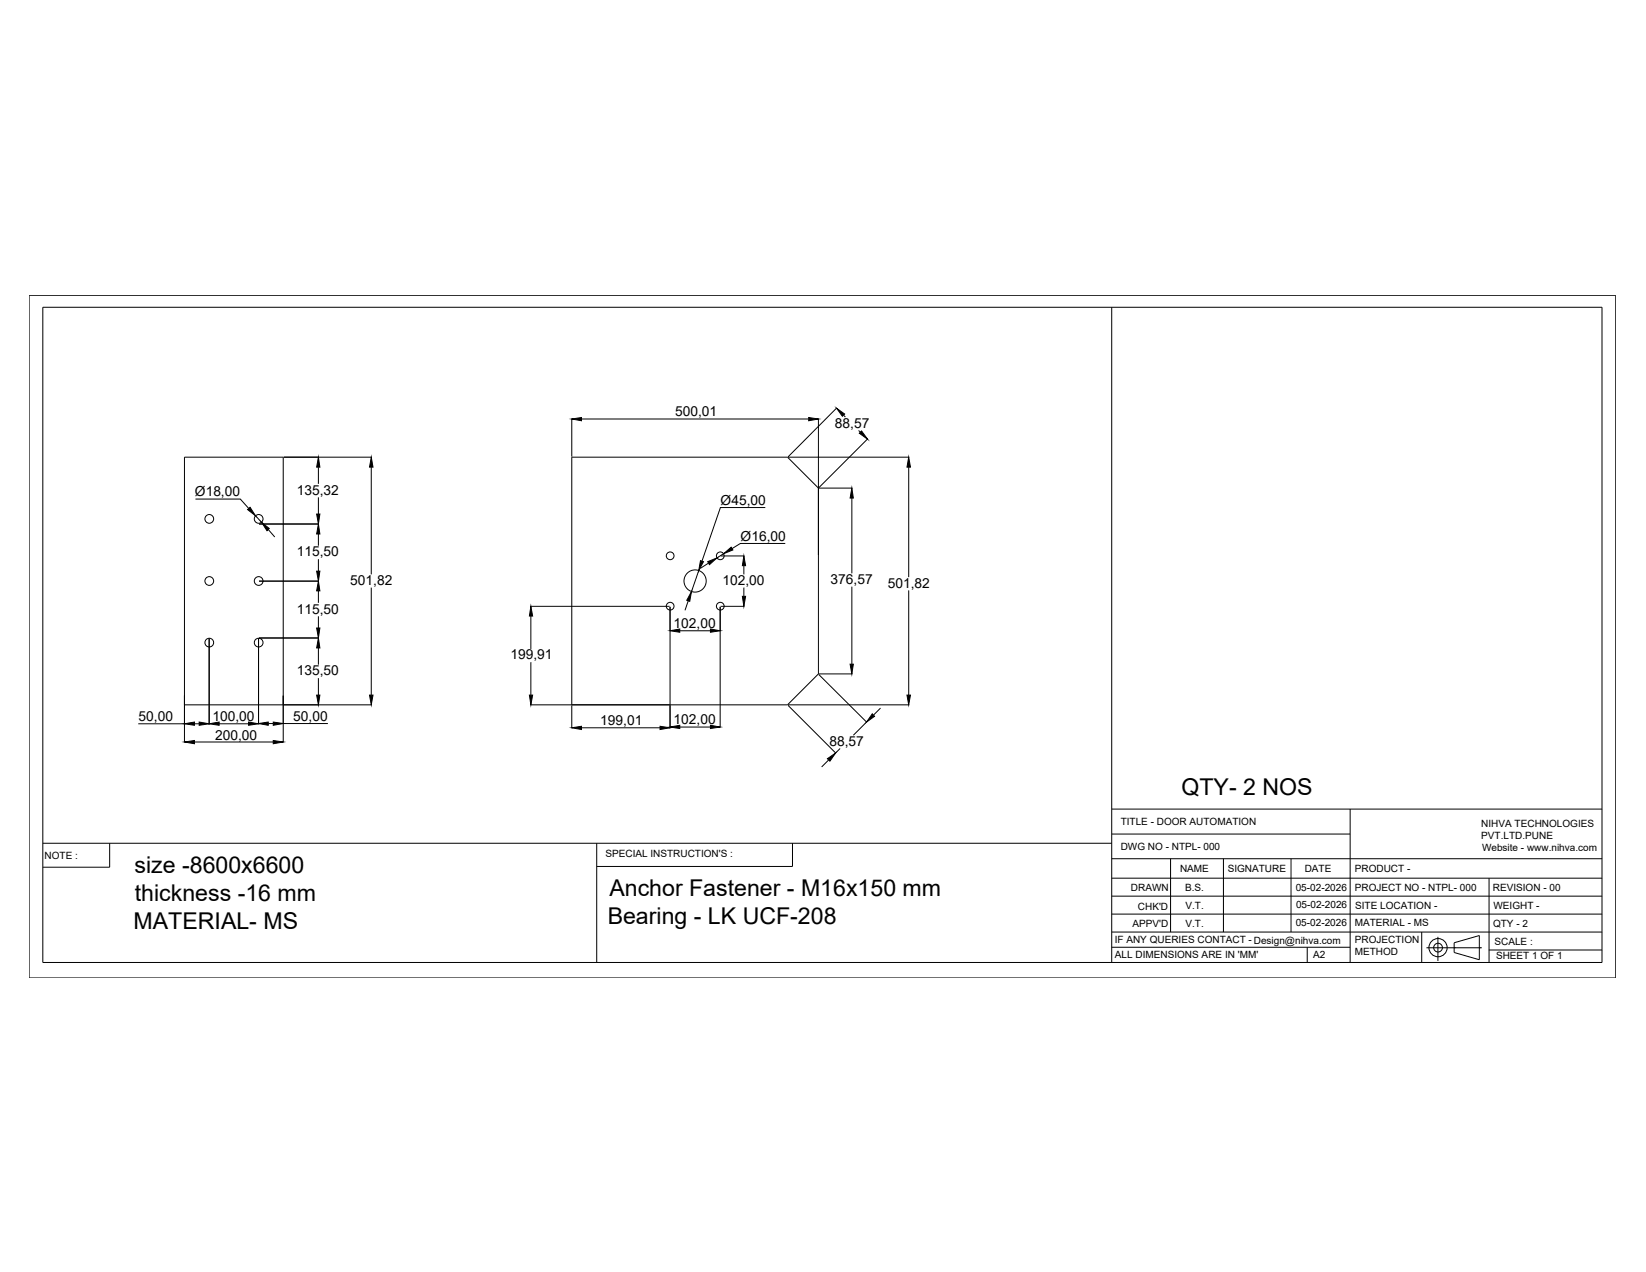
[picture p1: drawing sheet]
<svg xmlns="http://www.w3.org/2000/svg" width="279mm" height="216mm" viewBox="0 0 279 216" stroke-linecap="round" stroke-linejoin="round" font-family="sans-serif">
<!-- layer: 0 -->
<g fill="none" stroke="#000" stroke-width=".17">
<path d="M4.9 50.1h269.4v115.9h-269.4zM7.3 52.2h264.6v111.2h-264.6zM188.7 52.2v111.2M48.2 77.6h14.9M54 79.3v2.8M63 79.3v18.2M97.1 71v6.5M98.7 71.1h38.6M133.8 77.6h20.5M138.9 71v43.4l-5.2 5.2h-43.7M142.1 69.2l-8.3 8.4M143.2 70.5l.3 .3"/>
<path d="M145.7 73.1l.4 .3M147.3 74.5l-8.3 8.3M154.2 79.3v18.7M33.2 84.7h7.6l1.4 1.6M43.4 87.5l1 1.1M44 98.6h10.1M44 88.9h10.1M45.5 89.9l1.1 1.2M54 84.4v2.8M54 90.6v2M54 94.9v2M63 99.7v18.3"/>
<path d="M118.6 96.9l-1.2 3.5M120.3 95.6l-1.4 .9M122.3 94.4h4.1M122.8 94l-1.1 .7M126.3 96v1.5M126.3 99.7v1.5M129.9 86.1h-7.6l-3.1 9.2M133.3 92.2h-7.6l-1.5 .9M138.9 82.8l-5.2-5.2h-36.6v42M139 82.8h5.7M144.6 84.5v12.8M144.6 99.6v13.1"/>
<path d="M31.3 119.6h16.8M35.5 108.4v14.5M43.9 108.4v14.5M44 108.3h10.1M48.2 119.6h14.9M54 100.3v2M54 104.6v2M54 110v2.8M54 115.1v2.9M90 102.9h23.7M90.1 104.6v5.6M90.1 112.4v5.6"/>
<path d="M97.1 119.7v3.9M113.7 103v20.6M115.4 107.1h5.2M116.8 102l-.5 1.6M122.2 103v20.5M122.3 102.9h4.1M133.8 119.6h20.5M133.8 119.7l8.1 8.1M139 114.5l8.1 8.1M139 114.4h5.7M154.2 100.2v17.8M23.5 122.9h7.8"/>
<path d="M31.3 126v-48.4h16.8v48.4M33 122.9h.8M33 125.9h13.4M37.2 122.9h5M45.5 122.8h.9M48.1 122.8h7.6M98.7 123.5h13.3M115.4 123.4h5.2M140.7 129l-1.2 1.2M142.6 127l-.8 .8M147.1 122.6l-2.2 2.2M149.5 120.2l-1.2 1.2"/>
<path d="M188.7 137.3h83.2M229.2 137.3v26.1M7.3 143.1h181.4M18.6 143.1v4.1h-11.3M101.3 143.1v20.3M134.5 143.1v4h-33.2M188.7 145.8h83.2M188.7 155.2h83.2M188.7 152.1h83.2M188.7 149.1h83.2M188.7 158.2h83.2M188.7 141.6h40.5"/>
<path d="M198.7 145.8v12.4M207.7 145.8v12.4M219.1 145.8v12.4M241.3 158.2v5.2M252.8 149.1v14.3M188.7 160.8h40.5M221.9 160.8v2.6M246.8 160.9h.1M251.1 160.9h.1M252.7 161.2h19.2"/>
<circle cx="35.5" cy="98.6" r=".74"/>
<circle cx="35.5" cy="88.1" r=".74"/>
<circle cx="43.9" cy="88.1" r=".74"/>
<circle cx="43.9" cy="98.6" r=".74"/>
<circle cx="113.8" cy="94.3" r=".66"/>
<circle cx="118" cy="98.6" r="1.88"/>
<circle cx="122.3" cy="94.3" r=".66"/>
<circle cx="35.5" cy="109.1" r=".74"/>
<circle cx="43.9" cy="109.1" r=".74"/>
<circle cx="113.8" cy="102.9" r=".66"/>
<circle cx="122.3" cy="102.9" r=".66"/>
</g>
<g fill="#000" stroke="#000" stroke-width=".17">
<path d="M54 77.6l.3 1.7h-.6zM63 77.6l.3 1.7h-.6zM97.1 71.1l1.6-.2v.5zM137.3 70.9l1.6 .2-1.6 .3zM142 69.3l1.4 1-.4 .4zM146.2 73.2l1.1 1.3-1.4-1zM154.2 77.6l.3 1.7h-.5zM42 86.5l.4-.4 1 1.4zM44.4 88.6l1.3 1.1-.4 .4zM53.7 96.9h.6l-.3 1.7zM54 88.9l.3 1.7h-.6zM53.7 87.2h.6l-.3 1.7z"/>
<path d="M118.9 95.2l.5 .1-.8 1.6zM120.1 95.3l1.6-.6-1.3 1.1zM122.8 94l1.3-1.1 .3 .4zM126.3 94.4l.3 1.6h-.6zM144.6 82.8l.3 1.7h-.6zM53.7 118h.6l-.3 1.6zM54 108.3l.3 1.7h-.6zM53.7 106.6h.6l-.3 1.7zM54 98.6l.3 1.7h-.6zM62.7 118h.6l-.3 1.6zM90.1 102.9l.3 1.7h-.5zM89.9 118h.5l-.3 1.6z"/>
<path d="M113.7 107.1l1.7-.3v.5zM117.4 100.4l-.3 1.7-.5-.2zM120.6 106.8l1.6 .3-1.6 .2zM126 101.2h.6l-.3 1.7zM144.3 112.7h.6l-.3 1.7zM154 118h.5l-.3 1.6zM31.3 122.9l1.7-.3v.5zM31.3 125.9l1.7-.2v.5zM33.8 122.6l1.7 .3-1.7 .2zM35.5 122.9l1.7-.3v.5zM42.2 122.6l1.7 .3-1.7 .2zM43.9 122.8l1.6-.2v.5z"/>
<path d="M46.4 122.6l1.7 .2-1.7 .3zM46.4 125.7l1.7 .2-1.7 .3zM97.1 123.5l1.6-.2v.5zM112 123.3l1.7 .2-1.7 .3zM113.7 123.4l1.7-.3v.6zM120.6 123.1l1.6 .3-1.6 .3zM140.4 128.8l1.4-1-.9 1.4zM148.1 121.2l.3 .4-1.3 1z"/>
</g>
<!-- layer: FORMAT -->
<g fill="none" stroke="#000" stroke-width=".17">
<path d="M244.1 159v4.1M242.1 160.9h9.4M246.8 160l4.3-1.2v4.1l-4.3-1.2z"/>
<circle cx="244.1" cy="160.8" r="1.55"/>
<circle cx="244.1" cy="160.8" r=".74"/>
</g>
<g font-size="3.9">
<text x="200.6" y="134.9">QTY- 2 NOS</text>
<text x="22.8" y="148.2">size -8600x6600</text>
<text x="22.9" y="152.9">thickness -16 mm</text>
<text x="103.4" y="152.1">Anchor Fastener - M16x150 mm</text>
<text x="22.7" y="157.6">MATERIAL- MS</text>
<text x="103.2" y="156.8">Bearing - LK UCF-208</text>
</g>
<g font-size="2.3">
<text x="114.6" y="70.7">500,01</text>
<text x="141.7" y="72.6">88,57</text>
<text x="50.4" y="83.9">135,32</text>
<text x="33.1" y="84.2">Ø18,00</text>
<text x="122.3" y="85.7">Ø45,00</text>
<text x="50.4" y="94.4">115,50</text>
<text x="125.7" y="91.8">Ø16,00</text>
<text x="59.5" y="99.3">501,82</text>
<text x="122.6" y="99.3">102,00</text>
<text x="141" y="99.1">376,57</text>
<text x="150.7" y="99.8">501,82</text>
<text x="50.4" y="104.1">115,50</text>
<text x="114.3" y="106.6">102,00</text>
<text x="86.6" y="111.9">199,91</text>
<text x="50.4" y="114.6">135,50</text>
<text x="23.5" y="122.4">50,00</text>
<text x="36.1" y="122.4">100,00</text>
<text x="36.5" y="125.5">200,00</text>
<text x="49.8" y="122.3">50,00</text>
<text x="101.9" y="123.1">199,01</text>
<text x="114.3" y="122.9">102,00</text>
<text x="140.8" y="126.6">88,57</text>
</g>
<g font-size="1.7">
<text x="190.2" y="140.1">TITLE - DOOR AUTOMATION</text>
<text x="251.4" y="140.4">NIHVA TECHNOLOGIES</text>
<text x="251.4" y="142.5">PVT.LTD.PUNE</text>
<text x="7.6" y="145.8">NOTE :</text>
<text x="102.8" y="145.5">SPECIAL INSTRUCTION'S :</text>
<text x="190.2" y="144.3">DWG NO - NTPL- 000</text>
<text x="200.3" y="148">NAME</text>
<text x="208.4" y="148">SIGNATURE</text>
<text x="221.5" y="148">DATE</text>
<text x="230" y="148">PRODUCT -</text>
<text x="251.6" y="144.4">Website - www.nihva.com</text>
<text x="192" y="151.2">DRAWN</text>
<text x="193.2" y="154.4">CHK'D</text>
<text x="201.2" y="151.3">B.S.</text>
<text x="201.2" y="154.2">V.T.</text>
<text x="219.9" y="151.2">05-02-2026</text>
<text x="220" y="154.2">05-02-2026</text>
<text x="230" y="151.3">PROJECT NO - NTPL- 000</text>
<text x="230" y="154.3">SITE LOCATION -</text>
<text x="253.4" y="151.3">REVISION - 00</text>
<text x="253.5" y="154.3">WEIGHT -</text>
<text x="189.2" y="160.1">IF ANY QUERIES CONTACT - Design@nihva.com</text>
<text x="192.2" y="157.3">APPV'D</text>
<text x="201.2" y="157.4">V.T.</text>
<text x="219.9" y="157.2">05-02-2026</text>
<text x="230" y="157.2">MATERIAL - MS</text>
<text x="230" y="160.1">PROJECTION</text>
<text x="253.4" y="157.4">QTY - 2</text>
<text x="253.7" y="160.4">SCALE :</text>
<text x="189.3" y="162.7">ALL DIMENSIONS ARE IN 'MM'</text>
<text x="222.9" y="162.6">A2</text>
<text x="230" y="162.1">METHOD</text>
<text x="253.9" y="162.9">SHEET 1 OF 1</text>
</g>
</svg>
